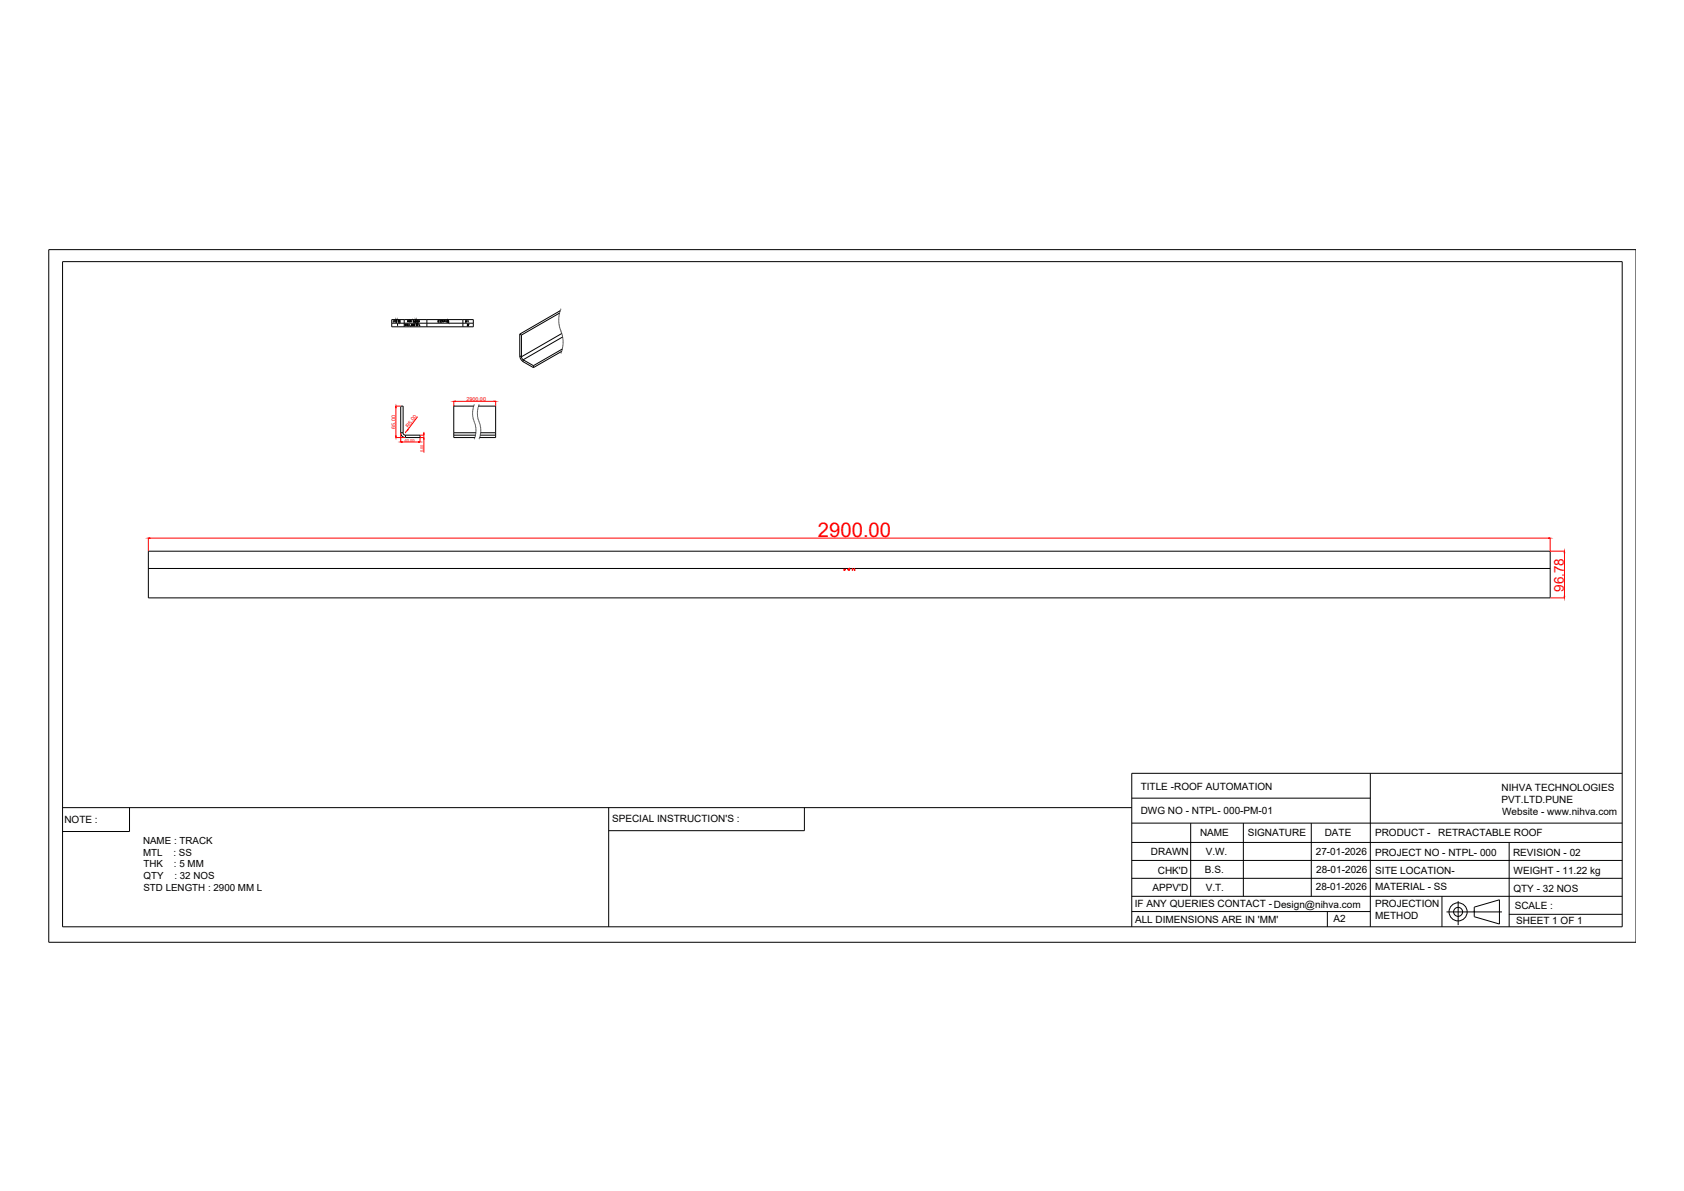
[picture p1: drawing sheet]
<svg xmlns="http://www.w3.org/2000/svg" width="594mm" height="420mm" viewBox="0 0 594 420" stroke-linecap="round" stroke-linejoin="round" font-family="sans-serif">
<!-- layer: 0 -->
<g fill="none" stroke="#000" stroke-width=".35">
<path d="M17.2 88.1h559.9v244.3h-559.9zM22.1 92.3h550.2v234.7h-550.2zM183.4 117.9l.6 .3M183.4 117.9v7.6M184 118.2v7.7M197.1 112.1v.2M197.1 112.5v.5M197.1 113.1v.2M197.1 113.4v.2M197.2 111.8v.2M197.2 113.7v.2M197.2 114.1v.2"/>
<path d="M197.2 114.4l.1 .5M197.2 111.5v.2M197.2 111.1v.3M197.3 110.8l-.1 .3M197.3 115l.1 .2M197.4 110.5l-.1 .2M197.4 115.3l.1 .2M197.5 110.2l-13.5 8M197.5 115.6v.2M197.5 109.9v.2M197.6 116l.1 .2M197.6 109.6l-14.2 8.3"/>
<path d="M197.7 109.6l-.1 .2M197.7 116.3l.1 .2M197.8 109.3l-.1 .2M197.8 116.6l.2 .4M197.9 108.9l-.1 .2M198 117.1v.2M198.1 117.4l.1 .3-14.2 8.2M198.2 117.7l.1 .2M198.3 118v.3M198.4 118.3v.2M198.4 118.7l.1 .2-14 8M198.5 119l.1 .2"/>
<path d="M198.6 119.3v.2M198.6 119.6v.6M183.4 125.5l.6 .4M183.4 125.5l.4 1.4 .8 .7M184 125.9l.5 1M184.5 126.9v.7l3.7 2.1M184.5 126.9l3.7 2.1M188.2 129v.7M198 124.4l-.1 .2M198 124.1v.2M198.1 124l-9.9 5.7M198.2 123.8l-.1 .2"/>
<path d="M198.3 123.5l-.1 .2M198.3 123.2v.2M198.4 123.1l-10.2 5.9M198.4 122.9v.2M198.5 122.5l-.1 .2M198.6 122.2l-.1 .2M198.6 121.9v.2M198.6 121.6v.2M198.6 121.3v.2M198.6 120.3v.2M198.6 120.6v.5M141.3 152.6l.5 1.3 1.2 .5"/>
<path d="M141.4 143.3h.8v9.4h-.8zM142.2 152.6l.2 .7 .6 .2M143.1 153.5h5.1v.9h-5.1M143.1 153.5v.9M160.1 153.5h7.6M160.1 152.7h7.8M166.7 145.2v.2M166.7 145.5v.2M166.7 145.9v.5M166.8 144.9v.2M166.8 146.5v.2M166.8 146.8v.2"/>
<path d="M166.8 144.5v.3M166.8 147.1l.1 .2M166.9 144.2l-.1 .3M166.9 147.5v.2M166.9 143.9v.2M167 147.8v.2M167 143.6v.2M167.1 148.1v.2M167.1 143.3h-7v11.1h7.4M167.1 143.3v.2M167.1 148.4l.1 .2M167.2 143l-.1 .2"/>
<path d="M167.3 148.7l.1 .2M167.3 142.7v.2M167.4 154.8l-.1 .1M167.4 149.1v.1M167.4 154.4v.3M167.5 149.4l.1 .2M167.6 154.1l-.1 .3M167.6 149.7l.1 .2M167.7 153.9l-.1 .2M167.7 150l.1 .5M167.8 153.2l-.1 .5M167.8 150.6l.1 .2"/>
<path d="M167.9 152.9l-.1 .2M167.9 150.9v.2M167.9 152.5v.3M167.9 151.3v.2M167.9 152.2v.3M167.9 151.6v.5M168.4 145.5v.2M168.4 145.9v.2M168.4 146.1l.1 .3M168.5 145.2l-.1 .2M168.5 144.9v.2M168.5 146.5v.2"/>
<path d="M168.5 146.8v.2M168.5 144.5v.3M168.5 147.1l.1 .2M168.6 144.2l-.1 .3M168.6 147.5v.2M168.6 143.9v.2M168.7 147.8v.2M168.7 143.6v.2M168.8 143.5v-.2h6.1v11.1h-5.7l.1-.3M168.8 148.1v.2M168.9 148.4v.2M168.9 143v.2"/>
<path d="M169 148.7l.1 .2M169 142.7v.2M169.1 154.8l-.1 .1M169.1 149.1l.1 .1M169.2 154.4l-.1 .3M169.2 149.4l.1 .2M169.3 149.7v.2M169.3 153.9v.2M169.4 150l.1 .5M169.4 153.5h5.5M169.5 153.2l-.1 .5M169.5 150.6l.1 .2"/>
<path d="M169.6 152.9l-.1 .2M169.6 150.9v.2M169.6 152.7h5.3M169.6 151.3v.8M169.6 152.2v.6M52.3 194.5h494.6v16.4h-494.6zM52.3 200.5h494.6M483.4 272.8v54.2M572.3 272.8h-173v54.2M22.1 284.9h377.2M45.7 284.9v8.4h-23.6M214.7 284.9v42.1"/>
<path d="M283.8 284.9v8.1h-69.1M399.3 290.4h173M399.3 297.2h173M399.3 281.6h84.1M420 290.4v25.8M438.6 290.4v25.8M462.6 290.4v25.8M532.4 297.2v29.8M399.3 309.9h173M399.3 303.5h173M399.3 316.2h173M508.7 316.2v10.8"/>
<path d="M399.3 321.6h84.1M468.3 321.6v5.4M520.1 321.7h.1M529 321.7h.1M532.3 322.6h40"/>
</g>
<!-- layer: FORMAT -->
<g fill="none" stroke="#f00" stroke-width=".35">
<path d="M139.7 143.3h1.7M139.7 154.4h3.4M139.7 143.8v10M141.4 152.7v3.2M141.9 155.9h5.7M143.1 152.7h.1M147.3 147l-3.4 4.5M148.2 153.5h1.3M149.5 154.4h-1.3v1.5M149.5 152.4v.6M149.5 154.9v4.8M160.1 141.6v1.7"/>
<path d="M160.7 141.6h13.6M174.9 141.6v1.7M52.3 189.8v4.6M52.9 189.8h493.4M546.9 194.5h5M546.9 189.8v4.6M551.9 195v15.4M297.7 200.7v.6l.2-.6M298 201l.2-.3-.2 .6M299.3 201l-.2-.1v-.2v.6M299.5 200.7v.6zM299.8 200.7v.2z"/>
<path d="M300.7 201l.1-.3-.1 .6M300.7 201l.2 .3M301.6 200.7h-.3l.3 .5h-.3M546.9 210.9h5"/>
</g>
<g fill="#f00" stroke="#f00" stroke-width=".35">
<path d="M551.9 194.5l.1 .5z"/>
<path d="M551.8 210.4l.1 .5z"/>
<path d="M546.3 189.8h.6z"/>
<path d="M52.3 189.8h.6z"/>
<path d="M139.7 143.3l.1 .5h-.3z"/>
<path d="M139.5 153.8h.3l-.1 .6z"/>
<path d="M141.4 155.9l.5-.1z"/>
<path d="M147.6 155.8l.6 .1z"/>
<path d="M143.8 151.5l.2 .1-.4 .4z"/>
<path d="M149.4 153h.2l-.1 .5z"/>
<path d="M149.5 154.4l.1 .5h-.2z"/>
<path d="M160.1 141.6l.6 .1z"/>
<path d="M174.3 141.5l.6 .1z"/>
</g>
<g fill="none" stroke="#000" stroke-width=".35">
<path d="M138.2 114h25.1M138.7 113.1h.1M138.7 113.7h.1M138.7 113.1v.6M139 113.1h.2M139.1 113.1v.6M139.3 113.4h.2M139.6 113.1h-.3v.6h.3M139.7 113.7v-.6l.1 .4 .2-.4v.6M140.2 114.4l.1 .5M140.2 114.9h.1M140.7 113.1v.6l-.2-.6v.6"/>
<path d="M140.9 113.1h.3v.6h-.3zM141.3 113.6v.1M142.6 112.7v2.6M142.7 114.4h.2M142.8 114.4v.5M143.1 114.7l.2-.3h-.2v.5M143.1 114.7l.2 .2M143.5 114.9l.1-.5 .1 .5M143.5 114.7h.2M143.8 113.4l.2-.3h-.2v.6M144.1 114.4h-.2v.5l.2-.1M144.2 113.7l.1-.6 .2 .6"/>
<path d="M144.2 113.5h.3M144.2 114.4v.5M144.5 114.4l-.3 .3 .3 .2M144.6 113.4l.3-.1-.1-.2h-.2v.6M144.6 115h.3M144.7 113.4l.2 .3M145 114.4h.2l-.2 .5h.3M145 113.1h.3M145.1 113.1v.6M145.7 114.7l-.3-.3h.3l-.2 .5M145.9 114.4v.5zM146 113.1v.6l-.2-.6v.6"/>
<path d="M146.1 114.4h.2l-.1 .5zM146.1 113.1l.1 .6 .2-.6M146.5 113.7v-.6l.2 .4 .1-.4v.6M146.8 114.9v-.5l.2 .3 .1-.3v.5M147 113.1l.1 .3M147 113.4l.2 .2-.2 .1M147 113.1v.6M147.2 114.9v-.5l.1 .3 .2-.3v.5M147.3 113.4h.2M147.6 113.1h-.3v.6h.3M147.7 113.7v-.6l.3 .1-.3 .2 .3 .3M148 114.4v.5h.3"/>
<path d="M150.6 112.7v2.6M154.4 113.1l.3 .1-.1 .5h-.2M154.5 113.1v.6M154.8 113.4h.1M155 113.1h-.2v.6h.2M155.5 113.2l-.2-.1 .2 .5h-.3M155.8 113.2h-.2v.5l.2-.1M156 113.4l.2-.1-.1-.2-.1 .6M156 113.4l.2 .3M156.5 113.1v.6M156.6 113.4l.2-.3h-.2v.6M157 113.1h.2"/>
<path d="M157.1 113.1v.6M157.4 113.1h.1M157.4 113.7h.1M157.5 113.1v.6M157.7 113.1h.2v.6h-.2zM158.3 113.1v.6l-.3-.6v.6M163.3 112.7h-25.1v2.6h25.1M514.4 317.9v8.5M510.3 321.7h19.6M520.1 320l8.9-2.6v8.6l-8.9-2.6z"/>
<circle cx="514.4" cy="321.7" r="3.2"/>
<circle cx="514.4" cy="321.7" r="1.59"/>
</g>
<text font-size="7.1" fill="#f00" x="288.6" y="189.6">2900.00</text>
<text font-size="4.8" fill="#f00" x="551.7" y="208.8" transform="rotate(-90 551.7 208.8)">96.78</text>
<g font-size="3.5">
<text x="402.4" y="278.5">TITLE -ROOF AUTOMATION</text>
<text x="529.7" y="279.2">NIHVA TECHNOLOGIES</text>
<text x="402.4" y="287.3">DWG NO - NTPL- 000-PM-01</text>
<text x="529.7" y="283.4">PVT.LTD.PUNE</text>
<text x="529.9" y="287.6">Website - www.nihva.com</text>
<text x="22.7" y="290.3">NOTE :</text>
<text x="215.9" y="290">SPECIAL INSTRUCTION'S :</text>
<text x="423.3" y="295">NAME</text>
<text x="440.2" y="295">SIGNATURE</text>
<text x="467.3" y="295">DATE</text>
<text x="485.1" y="295">PRODUCT -</text>
<text x="507.4" y="295">RETRACTABLE ROOF</text>
<text x="406" y="301.7">DRAWN</text>
<text x="425.3" y="301.8">V.W.</text>
<text x="464.2" y="301.7">27-01-2026</text>
<text x="485.1" y="301.8">PROJECT NO - NTPL- 000</text>
<text x="533.8" y="301.9">REVISION - 02</text>
<text x="408.4" y="308.3">CHK'D</text>
<text x="425.1" y="307.9">B.S.</text>
<text x="464.3" y="307.9">28-01-2026</text>
<text x="485.2" y="308.2">SITE LOCATION-</text>
<text x="534" y="308.2">WEIGHT - 11.22 kg</text>
<text x="406.5" y="314.4">APPV'D</text>
<text x="425.3" y="314.4">V.T.</text>
<text x="464.2" y="314.1">28-01-2026</text>
<text x="485.1" y="314.1">MATERIAL - SS</text>
<text x="533.9" y="314.6">QTY - 32 NOS</text>
<text x="400.3" y="320.1">IF ANY QUERIES CONTACT - Design@nihva.com</text>
<text x="485.1" y="320.1">PROJECTION</text>
<text x="534.3" y="320.8">SCALE :</text>
<text x="400.4" y="325.5">ALL DIMENSIONS ARE IN 'MM'</text>
<text x="470.4" y="325.3">A2</text>
<text x="485.1" y="324.4">METHOD</text>
<text x="534.9" y="325.9">SHEET 1 OF 1</text>
</g>
<g font-size="3.4">
<text x="50.5" y="297.7">NAME : TRACK</text>
<text x="50.5" y="301.9">MTL</text>
<text x="50.6" y="306">THK</text>
<text x="61.2" y="301.9">: SS</text>
<text x="61.4" y="306">: 5 MM</text>
<text x="50.6" y="310.1">QTY</text>
<text x="61.5" y="310.1">: 32 NOS</text>
<text x="50.6" y="314.3">STD LENGTH : 2900 MM L</text>
</g>
<text font-size="3.1" x="163.7" y="116.1">32</text>
<g font-size="1.9" fill="#f00">
<text x="164.6" y="141.4">2900.00</text>
<text x="139.5" y="151.2" transform="rotate(-90 139.5 151.2)">65.00</text>
<text x="144.1" y="151" transform="rotate(-53 144.1 151)">R5.00</text>
</g>
<g font-size="1.4" fill="#f00">
<text x="142.7" y="155.8">40.00</text>
<text x="149.4" y="159.6" transform="rotate(-90 149.4 159.6)">5.00</text>
</g>
</svg>
